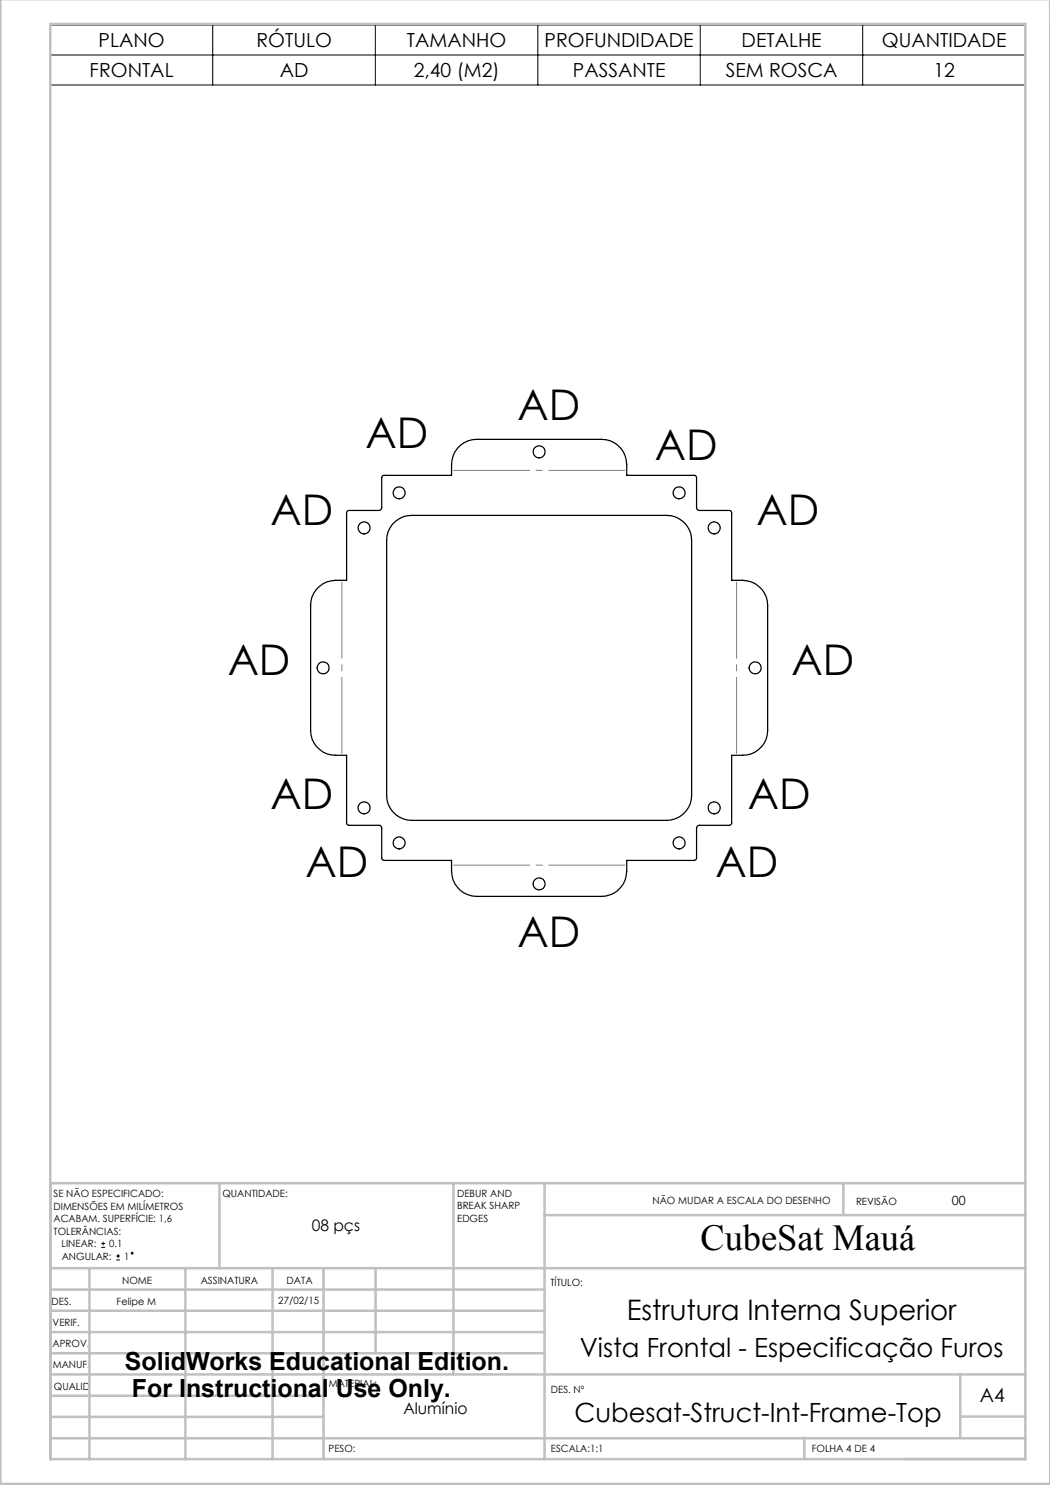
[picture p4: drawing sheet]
<svg xmlns="http://www.w3.org/2000/svg" width="210mm" height="297mm" viewBox="0 0 210 297" stroke-linecap="round" stroke-linejoin="round" font-family="sans-serif">
<g fill="none" stroke="#000" stroke-width=".2">
<path d="M10.1 5h195v12h-195zM10.1 11h195M42.5 5v12M75.1 5v12M107.6 5v12M140.1 5v12M172.5 5v12M20.2 249.5h.8M20.2 248.7h.8M20.6 248.4v.7M23.2 252h.8M23.2 251.2h.8"/>
<path d="M23.6 250.8v.8"/>
<circle cx="26.4" cy="250.6" r=".19"/>
</g>
<g fill="none" stroke="#c0c0c0" stroke-width=".5">
<path d="M.1 -.1v296.9h209.9v-296.9M10.1 4.8h195v287h-195zM43.9 236.6v17M90.7 236.6v38.3M108.9 236.6v55.3M168.7 236.6v6.3M205.1 236.6h-195v55.3M10.1 253.6h195M10.1 257.9h98.8M17.9 253.6v38.3M37.1 253.6v38.3M54.5 253.6v38.3"/>
<path d="M64.7 253.6v38.3M75.1 253.6v17M108.9 243h96.2M10.1 270.6h98.8M10.1 266.4h98.8M10.1 262.1h98.8M10.1 279.1h54.6M10.1 274.9h195M192.1 274.8v12.7M10.1 287.7h195M10.1 283.4h54.6M160.9 287.5v4.3"/>
<path d="M192.1 283.3h13"/>
</g>
<path d="M125.3 94.1h-35M68.4 116.1v35M147.3 151.1v-35M90.3 173h35" fill="none" stroke="#808080" stroke-width=".2" stroke-dasharray="15.2 1.3 1.3 1.3" stroke-dashoffset="-.4"/>
<g fill="none" stroke="#000" stroke-width=".25">
<path d="M69.5 102.2l.2-.1h6.1l.3-.1 .2-.4v-6.1l.3-.4h13.7a7.2 7.2 0 0 1 1.2-5.5 5 5 0 0 1 3.8-1.7h25a5 5 0 0 1 5 5v2.2h13.7l.3 .4v6.1l.3 .4 .2 .1h6.1l.3 .1 .1 .3v13.6a7 7 0 0 1 5.4 1.2 4.8 4.8 0 0 1 1.8 3.8v25a5 5 0 0 1-5 5h-2.2v13.7l-.4 .3h-6.1a.54 .54 0 0 0-.5 .5v6.1l-.3 .3-13.7 .1a7 7 0 0 1-1.2 5.4 4.8 4.8 0 0 1-3.8 1.8h-25a5 5 0 0 1-5-5v-2.2l-13.7-.1-.3-.3v-6.1a.54 .54 0 0 0-.5-.5h-6.1l-.3-.3-.1-13.7a6.8 6.8 0 0 1-5.4-1.2 4.8 4.8 0 0 1-1.8-3.8v-25a5 5 0 0 1 5-5h2.2v-13.6zM78.5 104.8a5.2 5.2 0 0 1 3.8-1.7h51a5 5 0 0 1 5 5v51a5 5 0 0 1-5 5h-51a5 5 0 0 1-5-5v-51a4.8 4.8 0 0 1 1.2-3.3z"/>
<circle cx="79.8" cy="98.6" r="1.2"/>
<circle cx="107.8" cy="90.4" r="1.21"/>
<circle cx="135.8" cy="98.6" r="1.2"/>
<circle cx="72.8" cy="105.6" r="1.21"/>
<circle cx="142.8" cy="105.6" r="1.2"/>
<circle cx="64.6" cy="133.6" r="1.2"/>
<circle cx="151" cy="133.6" r="1.21"/>
<circle cx="72.8" cy="161.6" r="1.21"/>
<circle cx="79.8" cy="168.6" r="1.2"/>
<circle cx="107.8" cy="176.8" r="1.2"/>
<circle cx="135.8" cy="168.6" r="1.2"/>
<circle cx="142.8" cy="161.6" r="1.2"/>
</g>
<g font-size="8.5">
<text x="73.1" y="89.6">AD</text>
<text x="103.5" y="84.1">AD</text>
<text x="131" y="92.1">AD</text>
<text x="54.1" y="104.9">AD</text>
<text x="151.3" y="105">AD</text>
<text x="45.5" y="134.9">AD</text>
<text x="158.3" y="134.9">AD</text>
<text x="54.1" y="161.9">AD</text>
<text x="149.6" y="161.9">AD</text>
<text x="61.1" y="175.3">AD</text>
<text x="143.1" y="175.3">AD</text>
<text x="103.5" y="189.4">AD</text>
</g>
<text font-size="7.3" x="140.1" y="249.9">CubeSat Mauá</text>
<text font-size="5.6" x="125.3" y="264">Estrutura Interna Superior</text>
<g font-size="5.3">
<text x="116" y="271.4">Vista Frontal - Especificação Furos</text>
<text x="114.9" y="284.3">Cubesat-Struct-Int-Frame-Top</text>
</g>
<g font-size="5">
<text x="25" y="274">SolidWorks Educational Edition.</text>
<text x="26.4" y="279.5">For Instructional Use Only.</text>
</g>
<g font-size="3.9">
<text x="19.7" y="9.4">PLANO</text>
<text x="51.3" y="9.4">RÓTULO</text>
<text x="81.4" y="9.4">TAMANHO</text>
<text x="108.9" y="9.4">PROFUNDIDADE</text>
<text x="148.3" y="9.4">DETALHE</text>
<text x="176.4" y="9.4">QUANTIDADE</text>
<text x="17.9" y="15.4">FRONTAL</text>
<text x="55.9" y="15.4">AD</text>
<text x="82.7" y="15.4">2,40 (M2)</text>
<text x="114.6" y="15.4">PASSANTE</text>
<text x="145.2" y="15.4">SEM ROSCA</text>
<text x="186.7" y="15.4">12</text>
<text x="196" y="280.4">A4</text>
</g>
<g font-size="3.2">
<text x="62.3" y="246.3">08 pçs</text>
<text x="80.7" y="282.8">Alumínio</text>
</g>
<text font-size="2.5" x="190.4" y="240.9">00</text>
<g font-size="2">
<text x="10.7" y="239.5">SE NÃO ESPECIFICADO:</text>
<text x="44.5" y="239.5">QUANTIDADE:</text>
<text x="91.4" y="239.4">DEBUR AND</text>
<text x="10.7" y="242">DIMENSÕES EM MILÍMETROS</text>
<text x="10.7" y="244.5">ACABAM. SUPERFÍCIE: 1,6</text>
<text x="91.4" y="241.9">BREAK SHARP</text>
<text x="91.4" y="244.4">EDGES</text>
<text x="130.5" y="240.8">NÃO MUDAR A ESCALA DO DESENHO</text>
<text x="171.2" y="241">REVISÃO</text>
<text x="10.7" y="247">TOLERÂNCIAS:</text>
<text x="12.3" y="249.5">LINEAR:</text>
<text x="12.3" y="252">ANGULAR:</text>
<text x="21.8" y="249.5">0.1</text>
<text x="24.8" y="252">1</text>
<text x="24.4" y="256.9">NOME</text>
<text x="40.1" y="256.8">ASSINATURA</text>
<text x="57.3" y="256.8">DATA</text>
<text x="110.1" y="257.1">TÍTULO:</text>
<text x="10.3" y="260.9">DES.</text>
<text x="23.3" y="261">Felipe M</text>
<text x="55.7" y="260.8">27/02/15</text>
<text x="10.5" y="269.3">APROV.</text>
<text x="10.5" y="265.2">VERIF.</text>
<text x="10.6" y="273.6">MANUF.</text>
<text x="10.8" y="278">QUALID</text>
<text x="65.8" y="277.4">MATERIAL:</text>
<text x="110.2" y="278.5">DES. Nº</text>
<text x="65.7" y="290.4">PESO:</text>
<text x="110.2" y="290.5">ESCALA:1:1</text>
<text x="162.4" y="290.4">FOLHA 4 DE 4</text>
</g>
</svg>
